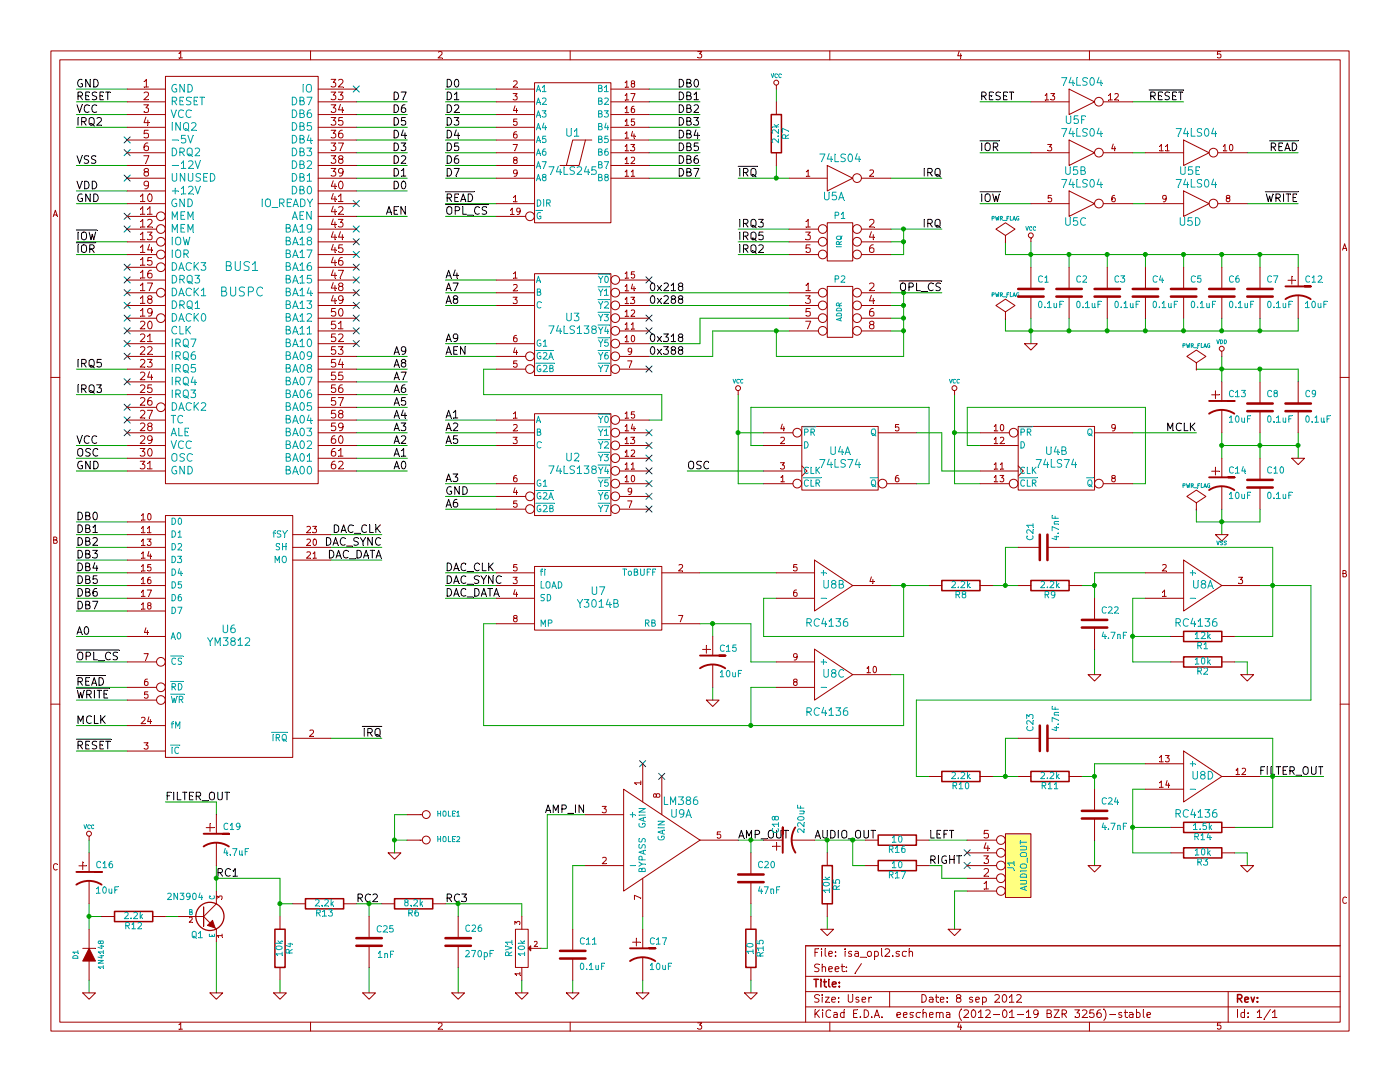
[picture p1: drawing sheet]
EESchema Schematic File Version 2  date 9/7/2012 11:00:53 PM
LIBS:74ls-sergey
LIBS:controllers-sergey
LIBS:devices-sergey
LIBS:power
LIBS:device
LIBS:transistors
LIBS:conn
LIBS:linear
LIBS:regul
LIBS:74xx
LIBS:cmos4000
LIBS:adc-dac
LIBS:memory
LIBS:xilinx
LIBS:special
LIBS:microcontrollers
LIBS:dsp
LIBS:microchip
LIBS:analog_switches
LIBS:motorola
LIBS:texas
LIBS:intel
LIBS:audio
LIBS:interface
LIBS:digital-audio
LIBS:philips
LIBS:display
LIBS:cypress
LIBS:siliconi
LIBS:opto
LIBS:atmel
LIBS:contrib
LIBS:valves
EELAYER 43  0
EELAYER END
$Descr User 11000 8500
encoding utf-8
Sheet 1 1
Title ""
Date "8 sep 2012"
Rev ""
Comp ""
Comment1 ""
Comment2 ""
Comment3 ""
Comment4 ""
$EndDescr
Text Label 3500 7100 0    60   ~ 0
RC3
Text Label 2800 7100 0    60   ~ 0
RC2
Text Label 1700 6900 0    60   ~ 0
RC1
Text Label 10400 6100 2    60   ~ 0
FILTER_OUT
Text Label 5800 6600 0    60   ~ 0
AMP_OUT
Text Label 6400 6600 0    60   ~ 0
AUDIO_OUT
Text Label 7300 6800 0    60   ~ 0
RIGHT
Text Label 7300 6600 0    60   ~ 0
LEFT
$Comp
L GND #PWR01
U 1 1
P 3100 6700
F 0 "#PWR01" H 3100 6700 30  0001 C CNN
F 1 "GND" H 3100 6630 30  0001 C CNN
	1    3100 6700
	1    0    0    -1  
$EndComp
Connection ~ 3100 6600
Wire Wire Line
	3200 6600 3100 6600
Wire Wire Line
	7900 2500 7900 2600
Wire Wire Line
	7900 2600 10200 2600
Wire Wire Line
	9400 2900 10200 2900
Wire Wire Line
	6000 3700 5400 3700
Wire Wire Line
	5800 3100 5800 3800
Wire Wire Line
	5800 3800 6000 3800
Wire Wire Line
	7500 3100 7500 3800
Wire Wire Line
	7500 3800 7700 3800
Wire Wire Line
	7700 3700 7400 3700
Wire Wire Line
	7400 3700 7400 3400
Wire Wire Line
	7400 3400 7200 3400
Wire Wire Line
	7200 3800 7300 3800
Wire Wire Line
	7300 3800 7300 3200
Wire Wire Line
	7300 3200 5900 3200
Wire Wire Line
	5900 3200 5900 3500
Wire Wire Line
	5900 3500 6000 3500
Wire Wire Line
	7500 7300 7500 7000
Wire Wire Line
	7500 7000 7600 7000
Wire Wire Line
	6800 6800 6700 6800
Wire Wire Line
	6500 7200 6500 7300
Connection ~ 5600 4900
Wire Wire Line
	5600 5000 5600 4900
Connection ~ 1700 6900
Wire Wire Line
	2200 7200 2200 6900
Wire Wire Line
	2200 6900 1700 6900
Wire Wire Line
	1700 6400 1700 6300
Wire Wire Line
	1300 7200 1400 7200
Wire Wire Line
	700  7700 700  7800
Wire Wire Line
	700  7300 700  7100
Wire Wire Line
	4600 6800 4500 6800
Wire Wire Line
	4500 6800 4500 7300
Wire Wire Line
	4600 6400 4300 6400
Wire Wire Line
	4300 6400 4300 7450
Wire Wire Line
	4300 7450 4250 7450
Wire Wire Line
	2200 7700 2200 7800
Connection ~ 3600 7100
Wire Wire Line
	4100 7200 4100 7100
Wire Wire Line
	4100 7100 3500 7100
Connection ~ 2900 7100
Wire Wire Line
	2800 7100 3000 7100
Wire Wire Line
	2900 7200 2900 7100
Wire Wire Line
	10400 6100 9900 6100
Wire Wire Line
	6800 6600 6400 6600
Wire Wire Line
	5900 7100 5900 7200
Wire Wire Line
	6000 6600 5800 6600
Wire Wire Line
	5050 7700 5050 7800
Wire Wire Line
	5500 4500 6100 4500
Wire Wire Line
	9800 6800 9800 6700
Wire Wire Line
	9800 6700 9700 6700
Wire Wire Line
	9000 6200 8900 6200
Wire Wire Line
	8900 6200 8900 6700
Wire Wire Line
	8900 6700 9200 6700
Wire Wire Line
	9700 5200 9800 5200
Connection ~ 7900 6100
Wire Wire Line
	8000 5800 7900 5800
Wire Wire Line
	7900 5800 7900 6100
Connection ~ 8600 6100
Wire Wire Line
	8600 6200 8600 6000
Wire Wire Line
	8000 6100 7800 6100
Wire Wire Line
	9900 4600 10300 4600
Wire Wire Line
	8000 4300 7900 4300
Connection ~ 7900 4600
Wire Wire Line
	7900 4300 7900 4600
Connection ~ 8900 5000
Wire Wire Line
	8900 4700 8900 5200
Wire Wire Line
	9700 5000 10000 5000
Wire Wire Line
	8500 4600 8600 4600
Wire Wire Line
	8000 4600 7800 4600
Wire Wire Line
	10200 3500 9600 3500
Connection ~ 10200 3500
Wire Wire Line
	10200 3600 10200 3400
Connection ~ 9600 2600
Wire Wire Line
	9900 2600 9900 2500
Connection ~ 9000 2600
Wire Wire Line
	9300 2600 9300 2500
Connection ~ 8400 2600
Wire Wire Line
	8700 2600 8700 2500
Connection ~ 9600 2000
Wire Wire Line
	9900 2000 9900 2100
Connection ~ 9000 2000
Wire Wire Line
	9300 2000 9300 2100
Connection ~ 8400 2000
Wire Wire Line
	8700 2000 8700 2100
Connection ~ 8100 2000
Wire Wire Line
	8400 2100 8400 2000
Wire Wire Line
	8100 2100 8100 1900
Connection ~ 9900 2900
Wire Wire Line
	10200 2900 10200 3000
Connection ~ 9600 2900
Wire Wire Line
	9900 3000 9900 2900
Connection ~ 9600 3500
Wire Wire Line
	9600 2800 9600 3000
Connection ~ 5900 5700
Wire Wire Line
	5900 5700 5900 5400
Wire Wire Line
	5900 5400 6100 5400
Wire Wire Line
	3900 4900 3800 4900
Wire Wire Line
	7100 4600 7100 5000
Wire Wire Line
	7100 5000 6000 5000
Wire Wire Line
	6000 5000 6000 4700
Wire Wire Line
	6000 4700 6100 4700
Wire Wire Line
	8900 800  9300 800 
Wire Wire Line
	9800 1600 10200 1600
Wire Wire Line
	7700 1600 8100 1600
Wire Wire Line
	8900 1200 9000 1200
Wire Wire Line
	5100 3300 5200 3300
Wire Wire Line
	5200 3300 5200 3100
Wire Wire Line
	5200 3100 3800 3100
Wire Wire Line
	3800 3100 3800 2900
Wire Wire Line
	3800 2900 3900 2900
Connection ~ 7100 2500
Wire Wire Line
	7100 2500 7000 2500
Connection ~ 7100 2300
Wire Wire Line
	7000 2600 7100 2600
Wire Wire Line
	6200 2500 5500 2500
Wire Wire Line
	5500 2500 5500 2700
Wire Wire Line
	5500 2700 5100 2700
Wire Wire Line
	6100 800  6100 700 
Wire Wire Line
	7000 1400 7400 1400
Connection ~ 7100 1900
Wire Wire Line
	7000 1900 7100 1900
Wire Wire Line
	3900 4600 3500 4600
Wire Wire Line
	7000 2300 7400 2300
Wire Wire Line
	7400 1800 7000 1800
Wire Wire Line
	5800 2000 6200 2000
Wire Wire Line
	5800 1900 6200 1900
Wire Wire Line
	5800 1800 6200 1800
Wire Wire Line
	1000 5200 600  5200
Wire Wire Line
	1000 5500 600  5500
Wire Wire Line
	1000 5900 600  5900
Wire Wire Line
	2600 4300 3000 4300
Wire Wire Line
	1000 5000 600  5000
Wire Wire Line
	3900 4000 3500 4000
Wire Wire Line
	3900 3900 3500 3900
Wire Wire Line
	3900 3800 3500 3800
Wire Wire Line
	3900 3500 3500 3500
Wire Wire Line
	3900 3400 3500 3400
Wire Wire Line
	3900 3300 3500 3300
Wire Wire Line
	3900 2800 3500 2800
Wire Wire Line
	3900 2700 3500 2700
Wire Wire Line
	3900 2400 3500 2400
Wire Wire Line
	3900 2300 3500 2300
Wire Wire Line
	3900 2200 3500 2200
Wire Wire Line
	3900 1400 3500 1400
Wire Wire Line
	3500 1700 3900 1700
Wire Wire Line
	3500 1600 3900 1600
Wire Wire Line
	3500 1300 3900 1300
Wire Wire Line
	3500 1200 3900 1200
Wire Wire Line
	3500 1100 3900 1100
Wire Wire Line
	3500 1000 3900 1000
Wire Wire Line
	3500 900  3900 900 
Wire Wire Line
	3500 800  3900 800 
Wire Wire Line
	3500 700  3900 700 
Wire Wire Line
	1000 1900 600  1900
Wire Wire Line
	1000 1500 600  1500
Wire Wire Line
	1000 2900 600  2900
Wire Wire Line
	1000 3500 600  3500
Wire Wire Line
	1000 3700 600  3700
Wire Wire Line
	1000 800  600  800 
Wire Wire Line
	2800 3700 3200 3700
Wire Wire Line
	2800 3600 3200 3600
Wire Wire Line
	2800 3500 3200 3500
Wire Wire Line
	2800 3400 3200 3400
Wire Wire Line
	2800 3300 3200 3300
Wire Wire Line
	2800 3200 3200 3200
Wire Wire Line
	2800 3100 3200 3100
Wire Wire Line
	2800 3000 3200 3000
Wire Wire Line
	2800 2900 3200 2900
Wire Wire Line
	2800 2800 3200 2800
Wire Wire Line
	2800 1500 3200 1500
Wire Wire Line
	2800 1400 3200 1400
Wire Wire Line
	2800 1300 3200 1300
Wire Wire Line
	2800 1200 3200 1200
Wire Wire Line
	2800 1100 3200 1100
Wire Wire Line
	2800 1000 3200 1000
Wire Wire Line
	2800 900  3200 900 
Wire Wire Line
	2800 800  3200 800 
Wire Wire Line
	2800 1700 3200 1700
Wire Wire Line
	1000 700  600  700 
Wire Wire Line
	1000 900  600  900 
Wire Wire Line
	1000 3600 600  3600
Wire Wire Line
	1000 3100 600  3100
Wire Wire Line
	1000 1000 600  1000
Wire Wire Line
	1000 1300 600  1300
Wire Wire Line
	1000 1600 600  1600
Wire Wire Line
	1000 2000 600  2000
Wire Wire Line
	5100 700  5500 700 
Wire Wire Line
	5100 800  5500 800 
Wire Wire Line
	5100 900  5500 900 
Wire Wire Line
	5100 1000 5500 1000
Wire Wire Line
	5100 1100 5500 1100
Wire Wire Line
	5100 1200 5500 1200
Wire Wire Line
	5100 1300 5500 1300
Wire Wire Line
	5100 1400 5500 1400
Wire Wire Line
	1000 4100 600  4100
Wire Wire Line
	1000 4200 600  4200
Wire Wire Line
	1000 4300 600  4300
Wire Wire Line
	1000 4400 600  4400
Wire Wire Line
	1000 4500 600  4500
Wire Wire Line
	1000 4600 600  4600
Wire Wire Line
	1000 4700 600  4700
Wire Wire Line
	1000 4800 600  4800
Wire Wire Line
	2600 4200 3000 4200
Wire Wire Line
	2600 4400 3000 4400
Wire Wire Line
	1000 5700 600  5700
Wire Wire Line
	1000 5400 600  5400
Wire Wire Line
	2600 5800 3000 5800
Wire Wire Line
	5100 2400 6200 2400
Wire Wire Line
	6200 2600 5600 2600
Wire Wire Line
	3900 4500 3500 4500
Wire Wire Line
	3900 4700 3500 4700
Wire Wire Line
	7000 2000 7100 2000
Wire Wire Line
	7100 2000 7100 1800
Connection ~ 7100 1800
Wire Wire Line
	6200 1400 5800 1400
Wire Wire Line
	6100 1300 6100 1400
Connection ~ 6100 1400
Wire Wire Line
	5100 2300 6200 2300
Wire Wire Line
	5600 2600 5600 2800
Wire Wire Line
	5600 2800 5100 2800
Wire Wire Line
	7100 2400 7000 2400
Connection ~ 7100 2400
Wire Wire Line
	6100 2600 6100 2800
Connection ~ 6100 2600
Wire Wire Line
	6100 2800 7100 2800
Wire Wire Line
	7100 2800 7100 2300
Connection ~ 7100 2600
Wire Wire Line
	7700 1200 8100 1200
Wire Wire Line
	9800 1200 10200 1200
Wire Wire Line
	8900 1600 9000 1600
Wire Wire Line
	7700 800  8100 800 
Wire Wire Line
	7000 5300 7100 5300
Wire Wire Line
	7100 5300 7100 5700
Wire Wire Line
	7100 5700 3800 5700
Wire Wire Line
	3800 5700 3800 4900
Wire Wire Line
	9600 3600 9600 3400
Wire Wire Line
	9600 4000 9600 4200
Wire Wire Line
	9900 3400 9900 3600
Connection ~ 9900 3500
Wire Wire Line
	9900 4000 9900 4100
Connection ~ 9600 4100
Wire Wire Line
	8100 2500 8100 2700
Connection ~ 8100 2600
Wire Wire Line
	8400 2500 8400 2600
Wire Wire Line
	9000 2000 9000 2100
Connection ~ 8700 2000
Wire Wire Line
	9600 2000 9600 2100
Connection ~ 9300 2000
Wire Wire Line
	10200 2100 10200 2000
Connection ~ 9900 2000
Wire Wire Line
	9000 2600 9000 2500
Connection ~ 8700 2600
Wire Wire Line
	9600 2600 9600 2500
Connection ~ 9300 2600
Wire Wire Line
	10200 2600 10200 2500
Connection ~ 9900 2600
Wire Wire Line
	7300 4600 7000 4600
Connection ~ 7100 4600
Wire Wire Line
	8600 5100 8600 5300
Wire Wire Line
	8600 4700 8600 4500
Wire Wire Line
	8600 4500 9000 4500
Connection ~ 8600 4600
Wire Wire Line
	8900 4700 9000 4700
Wire Wire Line
	9200 5000 8900 5000
Wire Wire Line
	9800 5200 9800 5300
Wire Wire Line
	10000 5000 10000 4300
Connection ~ 10000 4600
Wire Wire Line
	10000 4300 8400 4300
Wire Wire Line
	7300 6100 7200 6100
Wire Wire Line
	7200 6100 7200 5500
Wire Wire Line
	7200 5500 10300 5500
Wire Wire Line
	10300 5500 10300 4600
Wire Wire Line
	8500 6100 8600 6100
Wire Wire Line
	8600 6000 9000 6000
Wire Wire Line
	8600 6800 8600 6600
Wire Wire Line
	8400 5800 10000 5800
Wire Wire Line
	8900 5200 9200 5200
Wire Wire Line
	9200 6500 8900 6500
Connection ~ 8900 6500
Wire Wire Line
	9700 6500 10000 6500
Wire Wire Line
	10000 6500 10000 5800
Connection ~ 10000 6100
Wire Wire Line
	6100 5200 5900 5200
Wire Wire Line
	5900 5200 5900 4900
Wire Wire Line
	5900 4900 5500 4900
Wire Wire Line
	5050 7200 5050 7300
Wire Wire Line
	5900 6700 5900 6600
Connection ~ 5900 6600
Wire Wire Line
	5900 7700 5900 7800
Wire Wire Line
	7300 6600 7600 6600
Wire Wire Line
	2300 7100 2200 7100
Connection ~ 2200 7100
Wire Wire Line
	2900 7600 2900 7800
Wire Wire Line
	3600 7200 3600 7100
Wire Wire Line
	3600 7600 3600 7800
Wire Wire Line
	4100 7700 4100 7800
Wire Wire Line
	4500 7700 4500 7800
Wire Wire Line
	700  6700 700  6600
Wire Wire Line
	800  7200 700  7200
Connection ~ 700  7200
Wire Wire Line
	1700 7400 1700 7800
Wire Wire Line
	1700 6800 1700 7000
Wire Wire Line
	5600 5500 5600 5400
Wire Wire Line
	6500 6700 6500 6600
Connection ~ 6500 6600
Wire Wire Line
	6700 6800 6700 6600
Connection ~ 6700 6600
Wire Wire Line
	7300 6800 7400 6800
Wire Wire Line
	7400 6800 7400 6900
Wire Wire Line
	7400 6900 7600 6900
Wire Wire Line
	1700 6300 1300 6300
Wire Wire Line
	7700 3500 7600 3500
Wire Wire Line
	7600 3500 7600 3200
Wire Wire Line
	7600 3200 9000 3200
Wire Wire Line
	9000 3200 9000 3800
Wire Wire Line
	9000 3800 8900 3800
Wire Wire Line
	8900 3400 9400 3400
Wire Wire Line
	7700 3400 7500 3400
Connection ~ 7500 3400
Wire Wire Line
	6000 3400 5800 3400
Connection ~ 5800 3400
Wire Wire Line
	9900 4100 9400 4100
Wire Wire Line
	9400 4100 9400 4000
Wire Wire Line
	10200 2000 7900 2000
Wire Wire Line
	7900 2000 7900 1900
Wire Wire Line
	3200 6400 3100 6400
Wire Wire Line
	3100 6400 3100 6700
$Comp
L CONN_1 HOLE2
U 1 1
P 3350 6600
F 0 "HOLE2" H 3430 6600 40  0000 L CNN
F 1 "CONN_1" H 3350 6655 30  0001 C CNN
	1    3350 6600
	1    0    0    -1  
$EndComp
$Comp
L CONN_1 HOLE1
U 1 1
P 3350 6400
F 0 "HOLE1" H 3430 6400 40  0000 L CNN
F 1 "CONN_1" H 3350 6455 30  0001 C CNN
	1    3350 6400
	1    0    0    -1  
$EndComp
$Comp
L PWR_FLAG #FLG02
U 1 1
P 7900 2500
F 0 "#FLG02" H 7900 2595 30  0001 C CNN
F 1 "PWR_FLAG" H 7900 2680 30  0000 C CNN
	1    7900 2500
	1    0    0    -1  
$EndComp
$Comp
L PWR_FLAG #FLG03
U 1 1
P 9400 4000
F 0 "#FLG03" H 9400 4095 30  0001 C CNN
F 1 "PWR_FLAG" H 9400 4180 30  0000 C CNN
	1    9400 4000
	1    0    0    -1  
$EndComp
$Comp
L PWR_FLAG #FLG04
U 1 1
P 9400 2900
F 0 "#FLG04" H 9400 2995 30  0001 C CNN
F 1 "PWR_FLAG" H 9400 3080 30  0000 C CNN
	1    9400 2900
	1    0    0    -1  
$EndComp
$Comp
L PWR_FLAG #FLG05
U 1 1
P 7900 1900
F 0 "#FLG05" H 7900 1995 30  0001 C CNN
F 1 "PWR_FLAG" H 7900 2080 30  0000 C CNN
	1    7900 1900
	1    0    0    -1  
$EndComp
$Comp
L VCC #PWR06
U 1 1
P 7500 3100
F 0 "#PWR06" H 7500 3200 30  0001 C CNN
F 1 "VCC" H 7500 3200 30  0000 C CNN
	1    7500 3100
	1    0    0    -1  
$EndComp
$Comp
L VCC #PWR07
U 1 1
P 5800 3100
F 0 "#PWR07" H 5800 3200 30  0001 C CNN
F 1 "VCC" H 5800 3200 30  0000 C CNN
	1    5800 3100
	1    0    0    -1  
$EndComp
Text Label 5400 3700 0    60   ~ 0
OSC
Text Label 9400 3400 2    60   ~ 0
MCLK
$Comp
L 74LS74 U4
U 2 1
P 8300 3600
F 0 "U4" H 8300 3650 60  0000 C CNN
F 1 "74LS74" H 8300 3550 60  0000 C CNN
	2    8300 3600
	1    0    0    -1  
$EndComp
$Comp
L 74LS74 U4
U 1 1
P 6600 3600
F 0 "U4" H 6600 3650 60  0000 C CNN
F 1 "74LS74" H 6600 3550 60  0000 C CNN
	1    6600 3600
	1    0    0    -1  
$EndComp
Text Label 4600 6400 2    60   ~ 0
AMP_IN
Text Label 1300 6300 0    60   ~ 0
FILTER_OUT
NoConn ~ 7600 6700
NoConn ~ 7600 6800
$Comp
L CONN_5 J1
U 1 1
P 8000 6800
F 0 "J1" V 7950 6800 50  0000 C CNN
F 1 "AUDIO_OUT" V 8050 6800 50  0000 C CNN
	1    8000 6800
	1    0    0    1   
$EndComp
$Comp
L GND #PWR08
U 1 1
P 7500 7300
F 0 "#PWR08" H 7500 7300 30  0001 C CNN
F 1 "GND" H 7500 7230 30  0001 C CNN
	1    7500 7300
	1    0    0    -1  
$EndComp
$Comp
L GND #PWR09
U 1 1
P 6500 7300
F 0 "#PWR09" H 6500 7300 30  0001 C CNN
F 1 "GND" H 6500 7230 30  0001 C CNN
	1    6500 7300
	1    0    0    -1  
$EndComp
$Comp
L GND #PWR010
U 1 1
P 5600 5500
F 0 "#PWR010" H 5600 5500 30  0001 C CNN
F 1 "GND" H 5600 5430 30  0001 C CNN
	1    5600 5500
	1    0    0    -1  
$EndComp
$Comp
L GND #PWR011
U 1 1
P 1700 7800
F 0 "#PWR011" H 1700 7800 30  0001 C CNN
F 1 "GND" H 1700 7730 30  0001 C CNN
	1    1700 7800
	1    0    0    -1  
$EndComp
$Comp
L VCC #PWR012
U 1 1
P 700 6600
F 0 "#PWR012" H 700 6700 30  0001 C CNN
F 1 "VCC" H 700 6700 30  0000 C CNN
	1    700  6600
	1    0    0    -1  
$EndComp
$Comp
L GND #PWR013
U 1 1
P 700 7800
F 0 "#PWR013" H 700 7800 30  0001 C CNN
F 1 "GND" H 700 7730 30  0001 C CNN
	1    700  7800
	1    0    0    -1  
$EndComp
$Comp
L GND #PWR014
U 1 1
P 4500 7800
F 0 "#PWR014" H 4500 7800 30  0001 C CNN
F 1 "GND" H 4500 7730 30  0001 C CNN
	1    4500 7800
	1    0    0    -1  
$EndComp
$Comp
L GND #PWR015
U 1 1
P 4100 7800
F 0 "#PWR015" H 4100 7800 30  0001 C CNN
F 1 "GND" H 4100 7730 30  0001 C CNN
	1    4100 7800
	1    0    0    -1  
$EndComp
$Comp
L GND #PWR016
U 1 1
P 3600 7800
F 0 "#PWR016" H 3600 7800 30  0001 C CNN
F 1 "GND" H 3600 7730 30  0001 C CNN
	1    3600 7800
	1    0    0    -1  
$EndComp
$Comp
L GND #PWR017
U 1 1
P 2900 7800
F 0 "#PWR017" H 2900 7800 30  0001 C CNN
F 1 "GND" H 2900 7730 30  0001 C CNN
	1    2900 7800
	1    0    0    -1  
$EndComp
$Comp
L GND #PWR018
U 1 1
P 2200 7800
F 0 "#PWR018" H 2200 7800 30  0001 C CNN
F 1 "GND" H 2200 7730 30  0001 C CNN
	1    2200 7800
	1    0    0    -1  
$EndComp
$Comp
L GND #PWR019
U 1 1
P 5900 7800
F 0 "#PWR019" H 5900 7800 30  0001 C CNN
F 1 "GND" H 5900 7730 30  0001 C CNN
	1    5900 7800
	1    0    0    -1  
$EndComp
$Comp
L GND #PWR020
U 1 1
P 5050 7800
F 0 "#PWR020" H 5050 7800 30  0001 C CNN
F 1 "GND" H 5050 7730 30  0001 C CNN
	1    5050 7800
	1    0    0    -1  
$EndComp
NoConn ~ 5050 6000
NoConn ~ 5200 6100
$Comp
L GND #PWR021
U 1 1
P 9800 6800
F 0 "#PWR021" H 9800 6800 30  0001 C CNN
F 1 "GND" H 9800 6730 30  0001 C CNN
	1    9800 6800
	1    0    0    -1  
$EndComp
$Comp
L GND #PWR022
U 1 1
P 8600 6800
F 0 "#PWR022" H 8600 6800 30  0001 C CNN
F 1 "GND" H 8600 6730 30  0001 C CNN
	1    8600 6800
	1    0    0    -1  
$EndComp
$Comp
L GND #PWR023
U 1 1
P 9800 5300
F 0 "#PWR023" H 9800 5300 30  0001 C CNN
F 1 "GND" H 9800 5230 30  0001 C CNN
	1    9800 5300
	1    0    0    -1  
$EndComp
$Comp
L GND #PWR024
U 1 1
P 8600 5300
F 0 "#PWR024" H 8600 5300 30  0001 C CNN
F 1 "GND" H 8600 5230 30  0001 C CNN
	1    8600 5300
	1    0    0    -1  
$EndComp
$Comp
L GND #PWR025
U 1 1
P 8100 2700
F 0 "#PWR025" H 8100 2700 30  0001 C CNN
F 1 "GND" H 8100 2630 30  0001 C CNN
	1    8100 2700
	1    0    0    -1  
$EndComp
$Comp
L VCC #PWR026
U 1 1
P 8100 1900
F 0 "#PWR026" H 8100 2000 30  0001 C CNN
F 1 "VCC" H 8100 2000 30  0000 C CNN
	1    8100 1900
	1    0    0    -1  
$EndComp
$Comp
L VSS #PWR027
U 1 1
P 9600 4200
F 0 "#PWR027" H 9600 4200 30  0001 C CNN
F 1 "VSS" H 9600 4130 30  0000 C CNN
	1    9600 4200
	1    0    0    -1  
$EndComp
$Comp
L VDD #PWR028
U 1 1
P 9600 2800
F 0 "#PWR028" H 9600 2900 30  0001 C CNN
F 1 "VDD" H 9600 2910 30  0000 C CNN
	1    9600 2800
	1    0    0    -1  
$EndComp
$Comp
L GND #PWR029
U 1 1
P 10200 3600
F 0 "#PWR029" H 10200 3600 30  0001 C CNN
F 1 "GND" H 10200 3530 30  0001 C CNN
	1    10200 3600
	1    0    0    -1  
$EndComp
NoConn ~ 2800 2700
NoConn ~ 2800 2600
NoConn ~ 2800 2500
NoConn ~ 2800 2400
NoConn ~ 2800 2300
NoConn ~ 2800 2200
NoConn ~ 2800 2100
NoConn ~ 2800 2000
NoConn ~ 2800 1900
NoConn ~ 2800 1800
NoConn ~ 2800 1600
NoConn ~ 2800 700 
NoConn ~ 1000 1100
NoConn ~ 1000 1200
NoConn ~ 1000 1400
NoConn ~ 1000 1800
NoConn ~ 1000 1700
NoConn ~ 1000 2200
NoConn ~ 1000 2300
NoConn ~ 1000 2400
NoConn ~ 1000 2500
NoConn ~ 1000 2600
NoConn ~ 1000 2700
NoConn ~ 1000 2800
NoConn ~ 1000 3000
NoConn ~ 1000 2100
NoConn ~ 1000 3200
NoConn ~ 1000 3300
NoConn ~ 1000 3400
Text Label 5100 2800 0    60   ~ 0
0x388
Text Label 5100 2700 0    60   ~ 0
0x318
Text Label 5100 2400 0    60   ~ 0
0x288
Text Label 5100 2300 0    60   ~ 0
0x218
Text Label 9300 800  2    60   ~ 0
~RESET
Text Label 7700 800  0    60   ~ 0
RESET
Text Label 10200 1600 2    60   ~ 0
~WRITE
Text Label 7700 1600 0    60   ~ 0
~IOW
Text Label 10200 1200 2    60   ~ 0
~READ
Text Label 7700 1200 0    60   ~ 0
~IOR
NoConn ~ 5100 2200
NoConn ~ 5100 2500
NoConn ~ 5100 2600
NoConn ~ 5100 2900
NoConn ~ 5100 3400
NoConn ~ 5100 3500
NoConn ~ 5100 3600
NoConn ~ 5100 3700
NoConn ~ 5100 3800
NoConn ~ 5100 3900
NoConn ~ 5100 4000
Text Label 7400 2300 2    60   ~ 0
~OPL_CS
$Comp
L VCC #PWR030
U 1 1
P 6100 700
F 0 "#PWR030" H 6100 800 30  0001 C CNN
F 1 "VCC" H 6100 800 30  0000 C CNN
	1    6100 700 
	1    0    0    -1  
$EndComp
Text Label 5800 1400 0    60   ~ 0
~IRQ
Text Label 7400 1400 2    60   ~ 0
IRQ
Text Label 7400 1800 2    60   ~ 0
IRQ
Text Label 5800 2000 0    60   ~ 0
IRQ2
Text Label 5800 1900 0    60   ~ 0
IRQ5
Text Label 5800 1800 0    60   ~ 0
IRQ3
$Comp
L RC4136 U8
U 4 1
P 9450 6100
F 0 "U8" H 9450 6100 60  0000 C CNN
F 1 "RC4136" H 9400 5800 60  0000 C CNN
	4    9450 6100
	1    0    0    -1  
$EndComp
$Comp
L RC4136 U8
U 3 1
P 6550 5300
F 0 "U8" H 6550 5300 60  0000 C CNN
F 1 "RC4136" H 6500 5000 60  0000 C CNN
	3    6550 5300
	1    0    0    -1  
$EndComp
$Comp
L RC4136 U8
U 2 1
P 6550 4600
F 0 "U8" H 6550 4600 60  0000 C CNN
F 1 "RC4136" H 6500 4300 60  0000 C CNN
	2    6550 4600
	1    0    0    -1  
$EndComp
$Comp
L RC4136 U8
U 1 1
P 9450 4600
F 0 "U8" H 9450 4600 60  0000 C CNN
F 1 "RC4136" H 9400 4300 60  0000 C CNN
	1    9450 4600
	1    0    0    -1  
$EndComp
Text Label 3500 4700 0    60   ~ 0
DAC_DATA
Text Label 3500 4600 0    60   ~ 0
DAC_SYNC
Text Label 3500 4500 0    60   ~ 0
DAC_CLK
$Comp
L Y3014B U7
U 1 1
P 4700 4700
F 0 "U7" H 4700 4750 60  0000 C CNN
F 1 "Y3014B" H 4700 4650 60  0000 C CNN
	1    4700 4700
	1    0    0    -1  
$EndComp
$Comp
L CONN_4X2 P2
U 1 1
P 6600 2450
F 0 "P2" H 6600 2700 50  0000 C CNN
F 1 "ADDR" V 6600 2450 40  0000 C CNN
	1    6600 2450
	1    0    0    -1  
$EndComp
$Comp
L CONN_3X2 P1
U 1 1
P 6600 1950
F 0 "P1" H 6600 2200 50  0000 C CNN
F 1 "IRQ" V 6600 2000 40  0000 C CNN
	1    6600 1950
	1    0    0    -1  
$EndComp
Text Label 3000 5800 2    60   ~ 0
~IRQ
Text Label 600  5900 0    60   ~ 0
~RESET
Text Label 600  5500 0    60   ~ 0
~WRITE
Text Label 600  5400 0    60   ~ 0
~READ
Text Label 600  5200 0    60   ~ 0
~OPL_CS
Text Label 600  5700 0    60   ~ 0
MCLK
Text Label 3000 4400 2    60   ~ 0
DAC_DATA
Text Label 3000 4300 2    60   ~ 0
DAC_SYNC
Text Label 3000 4200 2    60   ~ 0
DAC_CLK
Text Label 600  5000 0    60   ~ 0
A0
Text Label 600  4800 0    60   ~ 0
DB7
Text Label 600  4700 0    60   ~ 0
DB6
Text Label 600  4600 0    60   ~ 0
DB5
Text Label 600  4500 0    60   ~ 0
DB4
Text Label 600  4400 0    60   ~ 0
DB3
Text Label 600  4300 0    60   ~ 0
DB2
Text Label 600  4200 0    60   ~ 0
DB1
Text Label 600  4100 0    60   ~ 0
DB0
$Comp
L YM3812 U6
U 1 1
P 1800 5000
F 0 "U6" H 1800 5050 60  0000 C CNN
F 1 "YM3812" H 1800 4950 60  0000 C CNN
	1    1800 5000
	1    0    0    -1  
$EndComp
Text Label 3500 3900 0    60   ~ 0
GND
Text Label 3500 3800 0    60   ~ 0
A3
Text Label 3500 2700 0    60   ~ 0
A9
Text Label 3500 4000 0    60   ~ 0
A6
Text Label 3500 3500 0    60   ~ 0
A5
Text Label 3500 3400 0    60   ~ 0
A2
Text Label 3500 3300 0    60   ~ 0
A1
Text Label 3500 2800 0    60   ~ 0
AEN
Text Label 3500 2400 0    60   ~ 0
A8
Text Label 3500 2300 0    60   ~ 0
A7
Text Label 3500 2200 0    60   ~ 0
A4
Text Label 3500 1600 0    60   ~ 0
~READ
Text Label 3500 1700 0    60   ~ 0
~OPL_CS
Text Label 5500 1400 2    60   ~ 0
DB7
Text Label 5500 1300 2    60   ~ 0
DB6
Text Label 5500 1200 2    60   ~ 0
DB5
Text Label 5500 1100 2    60   ~ 0
DB4
Text Label 5500 1000 2    60   ~ 0
DB3
Text Label 5500 900  2    60   ~ 0
DB2
Text Label 5500 800  2    60   ~ 0
DB1
Text Label 5500 700  2    60   ~ 0
DB0
Text Label 3500 1400 0    60   ~ 0
D7
Text Label 3500 1300 0    60   ~ 0
D6
Text Label 3500 1200 0    60   ~ 0
D5
Text Label 3500 1100 0    60   ~ 0
D4
Text Label 3500 1000 0    60   ~ 0
D3
Text Label 3500 900  0    60   ~ 0
D2
Text Label 3500 800  0    60   ~ 0
D1
Text Label 3500 700  0    60   ~ 0
D0
$Comp
L 74LS245 U1
U 1 1
P 4500 1200
F 0 "U1" H 4500 1350 60  0000 C CNN
F 1 "74LS245" H 4500 1050 60  0000 C CNN
	1    4500 1200
	1    0    0    -1  
$EndComp
Text Label 600  3600 0    60   ~ 0
OSC
Text Label 600  1600 0    60   ~ 0
GND
Text Label 600  1500 0    60   ~ 0
VDD
Text Label 600  1300 0    60   ~ 0
VSS
Text Label 600  800  0    60   ~ 0
RESET
Text Label 600  1000 0    60   ~ 0
IRQ2
Text Label 600  3100 0    60   ~ 0
IRQ3
Text Label 600  2900 0    60   ~ 0
IRQ5
Text Label 600  2000 0    60   ~ 0
~IOR
Text Label 600  1900 0    60   ~ 0
~IOW
Text Label 600  3500 0    60   ~ 0
VCC
Text Label 600  900  0    60   ~ 0
VCC
Text Label 600  3700 0    60   ~ 0
GND
Text Label 600  700  0    60   ~ 0
GND
Text Label 3200 3700 2    60   ~ 0
A0
Text Label 3200 3600 2    60   ~ 0
A1
Text Label 3200 3500 2    60   ~ 0
A2
Text Label 3200 3400 2    60   ~ 0
A3
Text Label 3200 3300 2    60   ~ 0
A4
Text Label 3200 3200 2    60   ~ 0
A5
Text Label 3200 3100 2    60   ~ 0
A6
Text Label 3200 3000 2    60   ~ 0
A7
Text Label 3200 2900 2    60   ~ 0
A8
Text Label 3200 2800 2    60   ~ 0
A9
Text Label 3200 1700 2    60   ~ 0
AEN
Text Label 3200 1500 2    60   ~ 0
D0
Text Label 3200 1400 2    60   ~ 0
D1
Text Label 3200 1300 2    60   ~ 0
D2
Text Label 3200 1200 2    60   ~ 0
D3
Text Label 3200 1100 2    60   ~ 0
D4
Text Label 3200 1000 2    60   ~ 0
D5
Text Label 3200 900  2    60   ~ 0
D6
Text Label 3200 800  2    60   ~ 0
D7
$Comp
L BUSPC BUS1
U 1 1
P 1900 2200
F 0 "BUS1" H 1900 2300 70  0000 C CNN
F 1 "BUSPC" H 1900 2100 70  0000 C CNN
	1    1900 2200
	1    0    0    -1  
$EndComp
$Comp
L LM386 U9
U 1 1
P 5200 6600
F 0 "U9" H 5350 6800 60  0000 C CNN
F 1 "LM386" H 5350 6900 60  0000 C CNN
	1    5200 6600
	1    0    0    -1  
$EndComp
$Comp
L 74LS04 U5
U 6 1
P 8500 800
F 0 "U5" H 8450 650 60  0000 C CNN
F 1 "74LS04" H 8500 950 60  0000 C CNN
	6    8500 800 
	1    0    0    -1  
$EndComp
$Comp
L 74LS04 U5
U 5 1
P 9400 1200
F 0 "U5" H 9350 1050 60  0000 C CNN
F 1 "74LS04" H 9400 1350 60  0000 C CNN
	5    9400 1200
	1    0    0    -1  
$EndComp
$Comp
L 74LS04 U5
U 4 1
P 9400 1600
F 0 "U5" H 9350 1450 60  0000 C CNN
F 1 "74LS04" H 9400 1750 60  0000 C CNN
	4    9400 1600
	1    0    0    -1  
$EndComp
$Comp
L 74LS04 U5
U 3 1
P 8500 1600
F 0 "U5" H 8450 1450 60  0000 C CNN
F 1 "74LS04" H 8500 1750 60  0000 C CNN
	3    8500 1600
	1    0    0    -1  
$EndComp
$Comp
L 74LS04 U5
U 2 1
P 8500 1200
F 0 "U5" H 8450 1050 60  0000 C CNN
F 1 "74LS04" H 8500 1350 60  0000 C CNN
	2    8500 1200
	1    0    0    -1  
$EndComp
$Comp
L 74LS04 U5
U 1 1
P 6600 1400
F 0 "U5" H 6550 1250 60  0000 C CNN
F 1 "74LS04" H 6600 1550 60  0000 C CNN
	1    6600 1400
	1    0    0    -1  
$EndComp
$Comp
L 74LS138 U2
U 1 1
P 4500 3650
F 0 "U2" H 4500 3700 60  0000 C CNN
F 1 "74LS138" H 4500 3600 60  0000 C CNN
	1    4500 3650
	1    0    0    -1  
$EndComp
$Comp
L 74LS138 U3
U 1 1
P 4500 2550
F 0 "U3" H 4500 2600 60  0000 C CNN
F 1 "74LS138" H 4500 2500 60  0000 C CNN
	1    4500 2550
	1    0    0    -1  
$EndComp
$Comp
L NPN Q1
U 1 1
P 1600 7200
F 0 "Q1" H 1600 7050 50  0000 R CNN
F 1 "2N3904" H 1600 7350 50  0000 R CNN
	1    1600 7200
	1    0    0    -1  
$EndComp
$Comp
L DIODE D1
U 1 1
P 700 7500
F 0 "D1" H 700 7600 40  0000 C CNN
F 1 "1N4148" H 700 7400 40  0000 C CNN
	1    700  7500
	0    -1   -1   0   
$EndComp
$Comp
L CP1 C14
U 1 1
P 9600 3800
F 0 "C14" H 9650 3900 50  0000 L CNN
F 1 "10uF" H 9650 3700 50  0000 L CNN
	1    9600 3800
	1    0    0    -1  
$EndComp
$Comp
L CP1 C13
U 1 1
P 9600 3200
F 0 "C13" H 9650 3300 50  0000 L CNN
F 1 "10uF" H 9650 3100 50  0000 L CNN
	1    9600 3200
	1    0    0    -1  
$EndComp
$Comp
L CP1 C12
U 1 1
P 10200 2300
F 0 "C12" H 10250 2400 50  0000 L CNN
F 1 "10uF" H 10250 2200 50  0000 L CNN
	1    10200 2300
	1    0    0    -1  
$EndComp
$Comp
L CP1 C18
U 1 1
P 6200 6600
F 0 "C18" H 6250 6700 50  0000 L CNN
F 1 "220uF" H 6250 6500 50  0000 L CNN
	1    6200 6600
	0    -1   -1   0   
$EndComp
$Comp
L CP1 C17
U 1 1
P 5050 7500
F 0 "C17" H 5100 7600 50  0000 L CNN
F 1 "10uF" H 5100 7400 50  0000 L CNN
	1    5050 7500
	1    0    0    -1  
$EndComp
$Comp
L CP1 C16
U 1 1
P 700 6900
F 0 "C16" H 750 7000 50  0000 L CNN
F 1 "10uF" H 750 6800 50  0000 L CNN
	1    700  6900
	1    0    0    -1  
$EndComp
$Comp
L CP1 C19
U 1 1
P 1700 6600
F 0 "C19" H 1750 6700 50  0000 L CNN
F 1 "4.7uF" H 1750 6500 50  0000 L CNN
	1    1700 6600
	1    0    0    -1  
$EndComp
$Comp
L CP1 C15
U 1 1
P 5600 5200
F 0 "C15" H 5650 5300 50  0000 L CNN
F 1 "10uF" H 5650 5100 50  0000 L CNN
	1    5600 5200
	1    0    0    -1  
$EndComp
$Comp
L C C10
U 1 1
P 9900 3800
F 0 "C10" H 9950 3900 50  0000 L CNN
F 1 "0.1uF" H 9950 3700 50  0000 L CNN
	1    9900 3800
	1    0    0    -1  
$EndComp
$Comp
L C C8
U 1 1
P 9900 3200
F 0 "C8" H 9950 3300 50  0000 L CNN
F 1 "0.1uF" H 9950 3100 50  0000 L CNN
	1    9900 3200
	1    0    0    -1  
$EndComp
$Comp
L C C9
U 1 1
P 10200 3200
F 0 "C9" H 10250 3300 50  0000 L CNN
F 1 "0.1uF" H 10250 3100 50  0000 L CNN
	1    10200 3200
	1    0    0    -1  
$EndComp
$Comp
L C C1
U 1 1
P 8100 2300
F 0 "C1" H 8150 2400 50  0000 L CNN
F 1 "0.1uF" H 8150 2200 50  0000 L CNN
	1    8100 2300
	1    0    0    -1  
$EndComp
$Comp
L C C2
U 1 1
P 8400 2300
F 0 "C2" H 8450 2400 50  0000 L CNN
F 1 "0.1uF" H 8450 2200 50  0000 L CNN
	1    8400 2300
	1    0    0    -1  
$EndComp
$Comp
L C C11
U 1 1
P 4500 7500
F 0 "C11" H 4550 7600 50  0000 L CNN
F 1 "0.1uF" H 4550 7400 50  0000 L CNN
	1    4500 7500
	1    0    0    -1  
$EndComp
$Comp
L C C25
U 1 1
P 2900 7400
F 0 "C25" H 2700 7300 50  0000 L CNN
F 1 "1nF" H 2700 7500 50  0000 L CNN
	1    2900 7400
	-1   0    0    1   
$EndComp
$Comp
L C C20
U 1 1
P 5900 6900
F 0 "C20" H 5950 7000 50  0000 L CNN
F 1 "47nF" H 5950 6800 50  0000 L CNN
	1    5900 6900
	1    0    0    -1  
$EndComp
$Comp
L C C26
U 1 1
P 3600 7400
F 0 "C26" H 3650 7500 50  0000 L CNN
F 1 "270pF" H 3650 7300 50  0000 L CNN
	1    3600 7400
	1    0    0    -1  
$EndComp
$Comp
L C C23
U 1 1
P 8200 5800
F 0 "C23" H 8250 5900 50  0000 L CNN
F 1 "4.7nF" H 8250 5700 50  0000 L CNN
	1    8200 5800
	0    -1   -1   0   
$EndComp
$Comp
L C C24
U 1 1
P 8600 6400
F 0 "C24" H 8650 6500 50  0000 L CNN
F 1 "4.7nF" H 8650 6300 50  0000 L CNN
	1    8600 6400
	1    0    0    -1  
$EndComp
$Comp
L C C21
U 1 1
P 8200 4300
F 0 "C21" H 8250 4400 50  0000 L CNN
F 1 "4.7nF" H 8250 4200 50  0000 L CNN
	1    8200 4300
	0    -1   -1   0   
$EndComp
$Comp
L C C22
U 1 1
P 8600 4900
F 0 "C22" H 8650 5000 50  0000 L CNN
F 1 "4.7nF" H 8650 4800 50  0000 L CNN
	1    8600 4900
	1    0    0    -1  
$EndComp
$Comp
L C C7
U 1 1
P 9900 2300
F 0 "C7" H 9950 2400 50  0000 L CNN
F 1 "0.1uF" H 9950 2200 50  0000 L CNN
	1    9900 2300
	1    0    0    -1  
$EndComp
$Comp
L C C6
U 1 1
P 9600 2300
F 0 "C6" H 9650 2400 50  0000 L CNN
F 1 "0.1uF" H 9650 2200 50  0000 L CNN
	1    9600 2300
	1    0    0    -1  
$EndComp
$Comp
L C C5
U 1 1
P 9300 2300
F 0 "C5" H 9350 2400 50  0000 L CNN
F 1 "0.1uF" H 9350 2200 50  0000 L CNN
	1    9300 2300
	1    0    0    -1  
$EndComp
$Comp
L C C4
U 1 1
P 9000 2300
F 0 "C4" H 9050 2400 50  0000 L CNN
F 1 "0.1uF" H 9050 2200 50  0000 L CNN
	1    9000 2300
	1    0    0    -1  
$EndComp
$Comp
L C C3
U 1 1
P 8700 2300
F 0 "C3" H 8750 2400 50  0000 L CNN
F 1 "0.1uF" H 8750 2200 50  0000 L CNN
	1    8700 2300
	1    0    0    -1  
$EndComp
$Comp
L POT RV1
U 1 1
P 4100 7450
F 0 "RV1" H 4100 7350 50  0000 C CNN
F 1 "10k" H 4100 7450 50  0000 C CNN
	1    4100 7450
	0    1    -1   0   
$EndComp
$Comp
L R R4
U 1 1
P 2200 7450
F 0 "R4" V 2280 7450 50  0000 C CNN
F 1 "10k" V 2200 7450 50  0000 C CNN
	1    2200 7450
	1    0    0    -1  
$EndComp
$Comp
L R R13
U 1 1
P 2550 7100
F 0 "R13" V 2630 7100 50  0000 C CNN
F 1 "2.2k" V 2550 7100 50  0000 C CNN
	1    2550 7100
	0    1    1    0   
$EndComp
$Comp
L R R6
U 1 1
P 3250 7100
F 0 "R6" V 3330 7100 50  0000 C CNN
F 1 "8.2k" V 3250 7100 50  0000 C CNN
	1    3250 7100
	0    1    1    0   
$EndComp
$Comp
L R R17
U 1 1
P 7050 6800
F 0 "R17" V 7130 6800 50  0000 C CNN
F 1 "10" V 7050 6800 50  0000 C CNN
	1    7050 6800
	0    1    1    0   
$EndComp
$Comp
L R R5
U 1 1
P 6500 6950
F 0 "R5" V 6580 6950 50  0000 C CNN
F 1 "10k" V 6500 6950 50  0000 C CNN
	1    6500 6950
	1    0    0    -1  
$EndComp
$Comp
L R R12
U 1 1
P 1050 7200
F 0 "R12" V 1130 7200 50  0000 C CNN
F 1 "2.2k" V 1050 7200 50  0000 C CNN
	1    1050 7200
	0    1    1    0   
$EndComp
$Comp
L R R15
U 1 1
P 5900 7450
F 0 "R15" V 5980 7450 50  0000 C CNN
F 1 "10" V 5900 7450 50  0000 C CNN
	1    5900 7450
	1    0    0    -1  
$EndComp
$Comp
L R R16
U 1 1
P 7050 6600
F 0 "R16" V 7130 6600 50  0000 C CNN
F 1 "10" V 7050 6600 50  0000 C CNN
	1    7050 6600
	0    1    1    0   
$EndComp
$Comp
L R R14
U 1 1
P 9450 6500
F 0 "R14" V 9530 6500 50  0000 C CNN
F 1 "1.5k" V 9450 6500 50  0000 C CNN
	1    9450 6500
	0    1    1    0   
$EndComp
$Comp
L R R3
U 1 1
P 9450 6700
F 0 "R3" V 9530 6700 50  0000 C CNN
F 1 "10k" V 9450 6700 50  0000 C CNN
	1    9450 6700
	0    1    1    0   
$EndComp
$Comp
L R R11
U 1 1
P 8250 6100
F 0 "R11" V 8330 6100 50  0000 C CNN
F 1 "2.2k" V 8250 6100 50  0000 C CNN
	1    8250 6100
	0    1    1    0   
$EndComp
$Comp
L R R10
U 1 1
P 7550 6100
F 0 "R10" V 7630 6100 50  0000 C CNN
F 1 "2.2k" V 7550 6100 50  0000 C CNN
	1    7550 6100
	0    1    1    0   
$EndComp
$Comp
L R R1
U 1 1
P 9450 5000
F 0 "R1" V 9530 5000 50  0000 C CNN
F 1 "12k" V 9450 5000 50  0000 C CNN
	1    9450 5000
	0    1    1    0   
$EndComp
$Comp
L R R2
U 1 1
P 9450 5200
F 0 "R2" V 9530 5200 50  0000 C CNN
F 1 "10k" V 9450 5200 50  0000 C CNN
	1    9450 5200
	0    1    1    0   
$EndComp
$Comp
L R R7
U 1 1
P 6100 1050
F 0 "R7" V 6180 1050 50  0000 C CNN
F 1 "2.2k" V 6100 1050 50  0000 C CNN
	1    6100 1050
	1    0    0    -1  
$EndComp
$Comp
L R R8
U 1 1
P 7550 4600
F 0 "R8" V 7630 4600 50  0000 C CNN
F 1 "2.2k" V 7550 4600 50  0000 C CNN
	1    7550 4600
	0    1    1    0   
$EndComp
$Comp
L R R9
U 1 1
P 8250 4600
F 0 "R9" V 8330 4600 50  0000 C CNN
F 1 "2.2k" V 8250 4600 50  0000 C CNN
	1    8250 4600
	0    1    1    0   
$EndComp
$EndSCHEMATC
